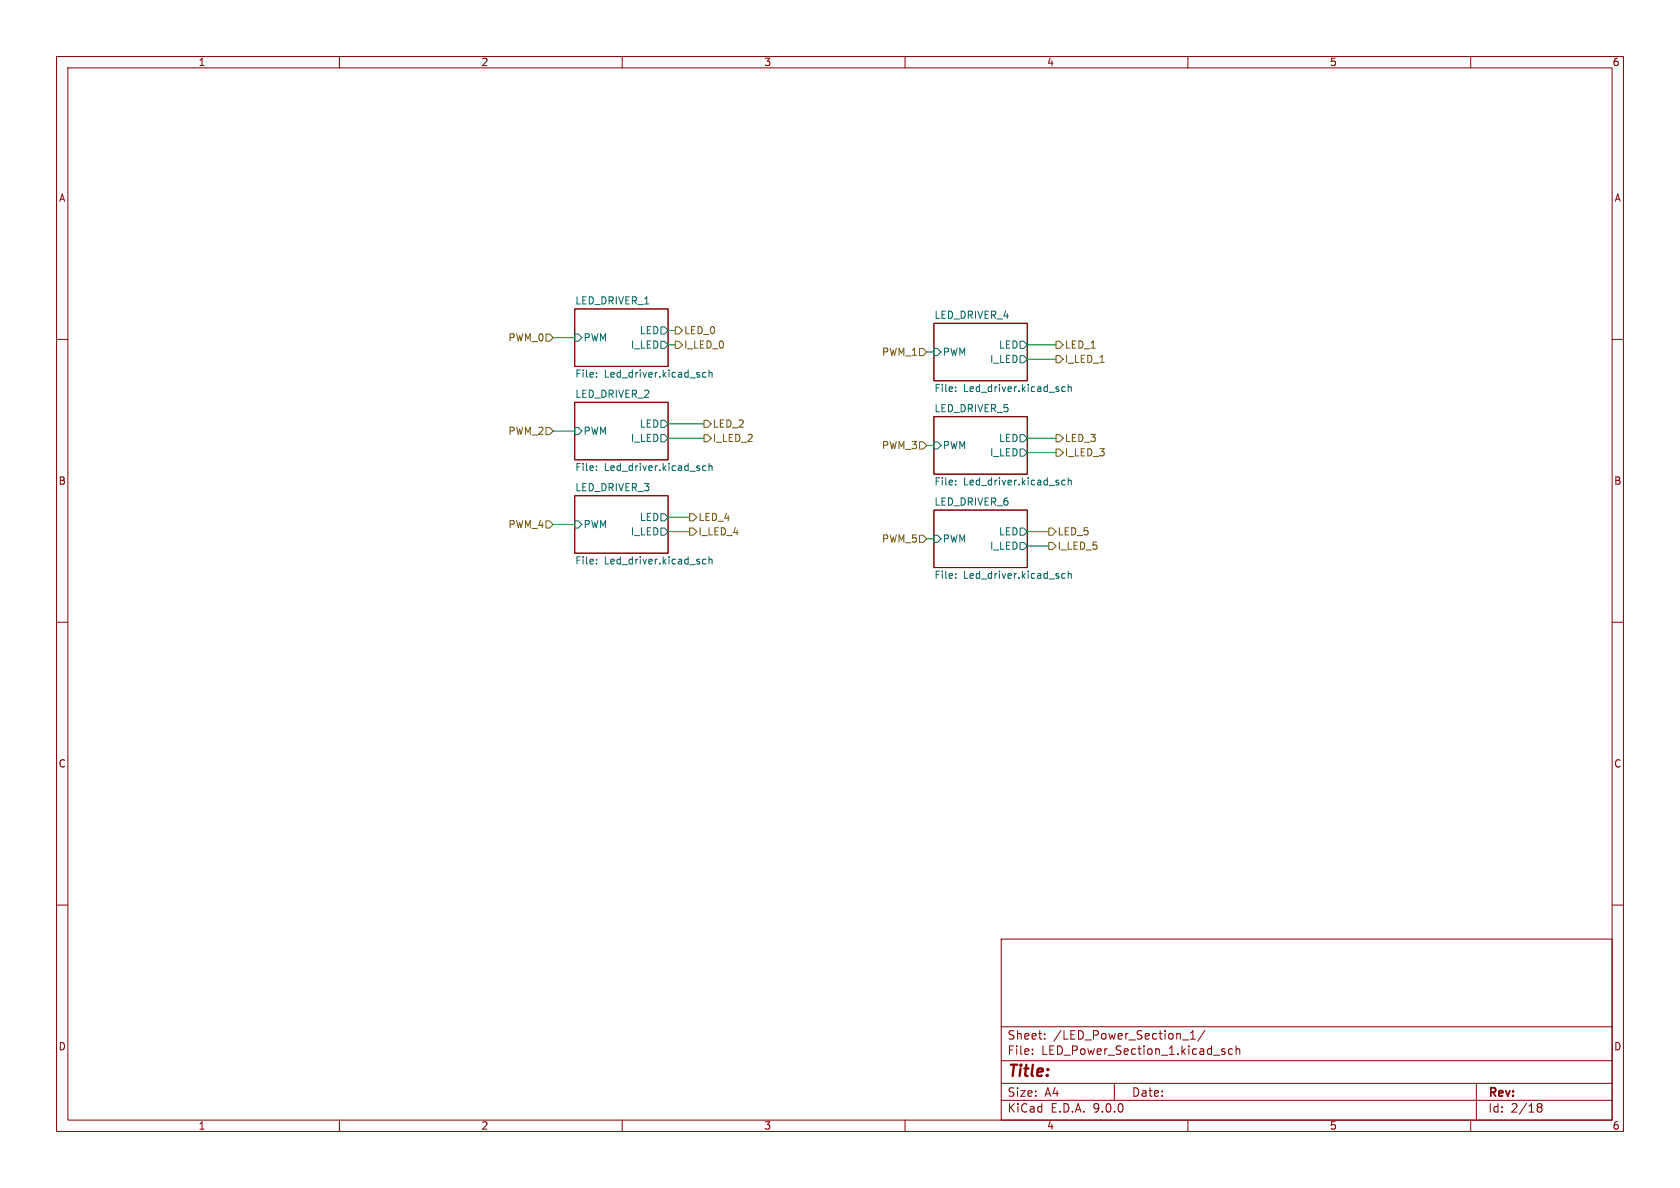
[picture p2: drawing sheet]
(kicad_sch
 (version 20250114)
 (generator "eeschema")
 (generator_version "9.0")
 (paper "A4")
 (lib_symbols)
 (wire
  (pts (xy 118.11 77.47) (xy 124.46 77.47))
  (stroke (width 0) (type default)))
 (wire
  (pts (xy 186.69 80.01) (xy 181.61 80.01))
  (stroke (width 0) (type default)))
 (wire
  (pts (xy 119.38 58.42) (xy 118.11 58.42))
  (stroke (width 0) (type default)))
 (wire
  (pts (xy 163.83 95.25) (xy 165.1 95.25))
  (stroke (width 0) (type default)))
 (wire
  (pts (xy 163.83 62.23) (xy 165.1 62.23))
  (stroke (width 0) (type default)))
 (wire
  (pts (xy 97.79 92.71) (xy 101.6 92.71))
  (stroke (width 0) (type default)))
 (wire
  (pts (xy 124.46 74.93) (xy 118.11 74.93))
  (stroke (width 0) (type default)))
 (wire
  (pts (xy 186.69 63.5) (xy 181.61 63.5))
  (stroke (width 0) (type default)))
 (wire
  (pts (xy 118.11 93.98) (xy 121.92 93.98))
  (stroke (width 0) (type default)))
 (wire
  (pts (xy 181.61 96.52) (xy 185.42 96.52))
  (stroke (width 0) (type default)))
 (wire
  (pts (xy 97.79 59.69) (xy 101.6 59.69))
  (stroke (width 0) (type default)))
 (wire
  (pts (xy 121.92 91.44) (xy 118.11 91.44))
  (stroke (width 0) (type default)))
 (wire
  (pts (xy 186.69 77.47) (xy 181.61 77.47))
  (stroke (width 0) (type default)))
 (wire
  (pts (xy 163.83 78.74) (xy 165.1 78.74))
  (stroke (width 0) (type default)))
 (wire
  (pts (xy 97.79 76.2) (xy 101.6 76.2))
  (stroke (width 0) (type default)))
 (wire
  (pts (xy 185.42 93.98) (xy 181.61 93.98))
  (stroke (width 0) (type default)))
 (wire
  (pts (xy 119.38 60.96) (xy 118.11 60.96))
  (stroke (width 0) (type default)))
 (wire
  (pts (xy 186.69 60.96) (xy 181.61 60.96))
  (stroke (width 0) (type default)))
 (hierarchical_label "PWM_4"
  (shape input)
  (at 97.79 92.71 180)
  (effects (font (size 1.27 1.27)) (justify right)))
 (hierarchical_label "I_LED_2"
  (shape output)
  (at 124.46 77.47 0)
  (effects (font (size 1.27 1.27)) (justify left)))
 (hierarchical_label "PWM_5"
  (shape input)
  (at 163.83 95.25 180)
  (effects (font (size 1.27 1.27)) (justify right)))
 (hierarchical_label "PWM_2"
  (shape input)
  (at 97.79 76.2 180)
  (effects (font (size 1.27 1.27)) (justify right)))
 (hierarchical_label "PWM_1"
  (shape input)
  (at 163.83 62.23 180)
  (effects (font (size 1.27 1.27)) (justify right)))
 (hierarchical_label "PWM_3"
  (shape input)
  (at 163.83 78.74 180)
  (effects (font (size 1.27 1.27)) (justify right)))
 (hierarchical_label "I_LED_0"
  (shape output)
  (at 119.38 60.96 0)
  (effects (font (size 1.27 1.27)) (justify left)))
 (hierarchical_label "I_LED_3"
  (shape output)
  (at 186.69 80.01 0)
  (effects (font (size 1.27 1.27)) (justify left)))
 (hierarchical_label "I_LED_1"
  (shape output)
  (at 186.69 63.5 0)
  (effects (font (size 1.27 1.27)) (justify left)))
 (hierarchical_label "LED_1"
  (shape output)
  (at 186.69 60.96 0)
  (effects (font (size 1.27 1.27)) (justify left)))
 (hierarchical_label "I_LED_4"
  (shape output)
  (at 121.92 93.98 0)
  (effects (font (size 1.27 1.27)) (justify left)))
 (hierarchical_label "I_LED_5"
  (shape output)
  (at 185.42 96.52 0)
  (effects (font (size 1.27 1.27)) (justify left)))
 (hierarchical_label "LED_5"
  (shape output)
  (at 185.42 93.98 0)
  (effects (font (size 1.27 1.27)) (justify left)))
 (hierarchical_label "LED_0"
  (shape output)
  (at 119.38 58.42 0)
  (effects (font (size 1.27 1.27)) (justify left)))
 (hierarchical_label "LED_4"
  (shape output)
  (at 121.92 91.44 0)
  (effects (font (size 1.27 1.27)) (justify left)))
 (hierarchical_label "LED_2"
  (shape output)
  (at 124.46 74.93 0)
  (effects (font (size 1.27 1.27)) (justify left)))
 (hierarchical_label "PWM_0"
  (shape input)
  (at 97.79 59.69 180)
  (effects (font (size 1.27 1.27)) (justify right)))
 (hierarchical_label "LED_3"
  (shape output)
  (at 186.69 77.47 0)
  (effects (font (size 1.27 1.27)) (justify left)))
 (sheet
  (at 165.1 73.66)
  (size 16.51 10.16)
  (exclude_from_sim no)
  (in_bom yes)
  (on_board yes)
  (dnp no)
  (fields_autoplaced yes)
  (stroke (width 0.1524) (type solid))
  (fill (color 0 0 0 0.0000))
  (property "Sheetname" "LED_DRIVER_5" (at 165.1 72.9484 0) (effects (font (size 1.27 1.27)) (justify left bottom)))
  (property "Sheetfile" "Led_driver.kicad_sch" (at 165.1 84.4046 0) (effects (font (size 1.27 1.27)) (justify left top)))
  (pin "PWM" input (at 165.1 78.74 180) (effects (font (size 1.27 1.27)) (justify left)))
  (pin "LED" output (at 181.61 77.47 0) (effects (font (size 1.27 1.27)) (justify right)))
  (pin "I_LED" output (at 181.61 80.01 0) (effects (font (size 1.27 1.27)) (justify right))))
 (sheet
  (at 101.6 87.63)
  (size 16.51 10.16)
  (exclude_from_sim no)
  (in_bom yes)
  (on_board yes)
  (dnp no)
  (fields_autoplaced yes)
  (stroke (width 0.1524) (type solid))
  (fill (color 0 0 0 0.0000))
  (property "Sheetname" "LED_DRIVER_3" (at 101.6 86.9184 0) (effects (font (size 1.27 1.27)) (justify left bottom)))
  (property "Sheetfile" "Led_driver.kicad_sch" (at 101.6 98.3746 0) (effects (font (size 1.27 1.27)) (justify left top)))
  (pin "PWM" input (at 101.6 92.71 180) (effects (font (size 1.27 1.27)) (justify left)))
  (pin "LED" output (at 118.11 91.44 0) (effects (font (size 1.27 1.27)) (justify right)))
  (pin "I_LED" output (at 118.11 93.98 0) (effects (font (size 1.27 1.27)) (justify right))))
 (sheet
  (at 101.6 71.12)
  (size 16.51 10.16)
  (exclude_from_sim no)
  (in_bom yes)
  (on_board yes)
  (dnp no)
  (fields_autoplaced yes)
  (stroke (width 0.1524) (type solid))
  (fill (color 0 0 0 0.0000))
  (property "Sheetname" "LED_DRIVER_2" (at 101.6 70.4084 0) (effects (font (size 1.27 1.27)) (justify left bottom)))
  (property "Sheetfile" "Led_driver.kicad_sch" (at 101.6 81.8646 0) (effects (font (size 1.27 1.27)) (justify left top)))
  (pin "PWM" input (at 101.6 76.2 180) (effects (font (size 1.27 1.27)) (justify left)))
  (pin "LED" output (at 118.11 74.93 0) (effects (font (size 1.27 1.27)) (justify right)))
  (pin "I_LED" output (at 118.11 77.47 0) (effects (font (size 1.27 1.27)) (justify right))))
 (sheet
  (at 165.1 57.15)
  (size 16.51 10.16)
  (exclude_from_sim no)
  (in_bom yes)
  (on_board yes)
  (dnp no)
  (fields_autoplaced yes)
  (stroke (width 0.1524) (type solid))
  (fill (color 0 0 0 0.0000))
  (property "Sheetname" "LED_DRIVER_4" (at 165.1 56.4384 0) (effects (font (size 1.27 1.27)) (justify left bottom)))
  (property "Sheetfile" "Led_driver.kicad_sch" (at 165.1 67.8946 0) (effects (font (size 1.27 1.27)) (justify left top)))
  (pin "PWM" input (at 165.1 62.23 180) (effects (font (size 1.27 1.27)) (justify left)))
  (pin "LED" output (at 181.61 60.96 0) (effects (font (size 1.27 1.27)) (justify right)))
  (pin "I_LED" output (at 181.61 63.5 0) (effects (font (size 1.27 1.27)) (justify right))))
 (sheet
  (at 165.1 90.17)
  (size 16.51 10.16)
  (exclude_from_sim no)
  (in_bom yes)
  (on_board yes)
  (dnp no)
  (fields_autoplaced yes)
  (stroke (width 0.1524) (type solid))
  (fill (color 0 0 0 0.0000))
  (property "Sheetname" "LED_DRIVER_6" (at 165.1 89.4584 0) (effects (font (size 1.27 1.27)) (justify left bottom)))
  (property "Sheetfile" "Led_driver.kicad_sch" (at 165.1 100.9146 0) (effects (font (size 1.27 1.27)) (justify left top)))
  (pin "PWM" input (at 165.1 95.25 180) (effects (font (size 1.27 1.27)) (justify left)))
  (pin "LED" output (at 181.61 93.98 0) (effects (font (size 1.27 1.27)) (justify right)))
  (pin "I_LED" output (at 181.61 96.52 0) (effects (font (size 1.27 1.27)) (justify right))))
 (sheet
  (at 101.6 54.61)
  (size 16.51 10.16)
  (exclude_from_sim no)
  (in_bom yes)
  (on_board yes)
  (dnp no)
  (fields_autoplaced yes)
  (stroke (width 0.1524) (type solid))
  (fill (color 0 0 0 0.0000))
  (property "Sheetname" "LED_DRIVER_1" (at 101.6 53.8984 0) (effects (font (size 1.27 1.27)) (justify left bottom)))
  (property "Sheetfile" "Led_driver.kicad_sch" (at 101.6 65.3546 0) (effects (font (size 1.27 1.27)) (justify left top)))
  (pin "PWM" input (at 101.6 59.69 180) (effects (font (size 1.27 1.27)) (justify left)))
  (pin "LED" output (at 118.11 58.42 0) (effects (font (size 1.27 1.27)) (justify right)))
  (pin "I_LED" output (at 118.11 60.96 0) (effects (font (size 1.27 1.27)) (justify right)))))
